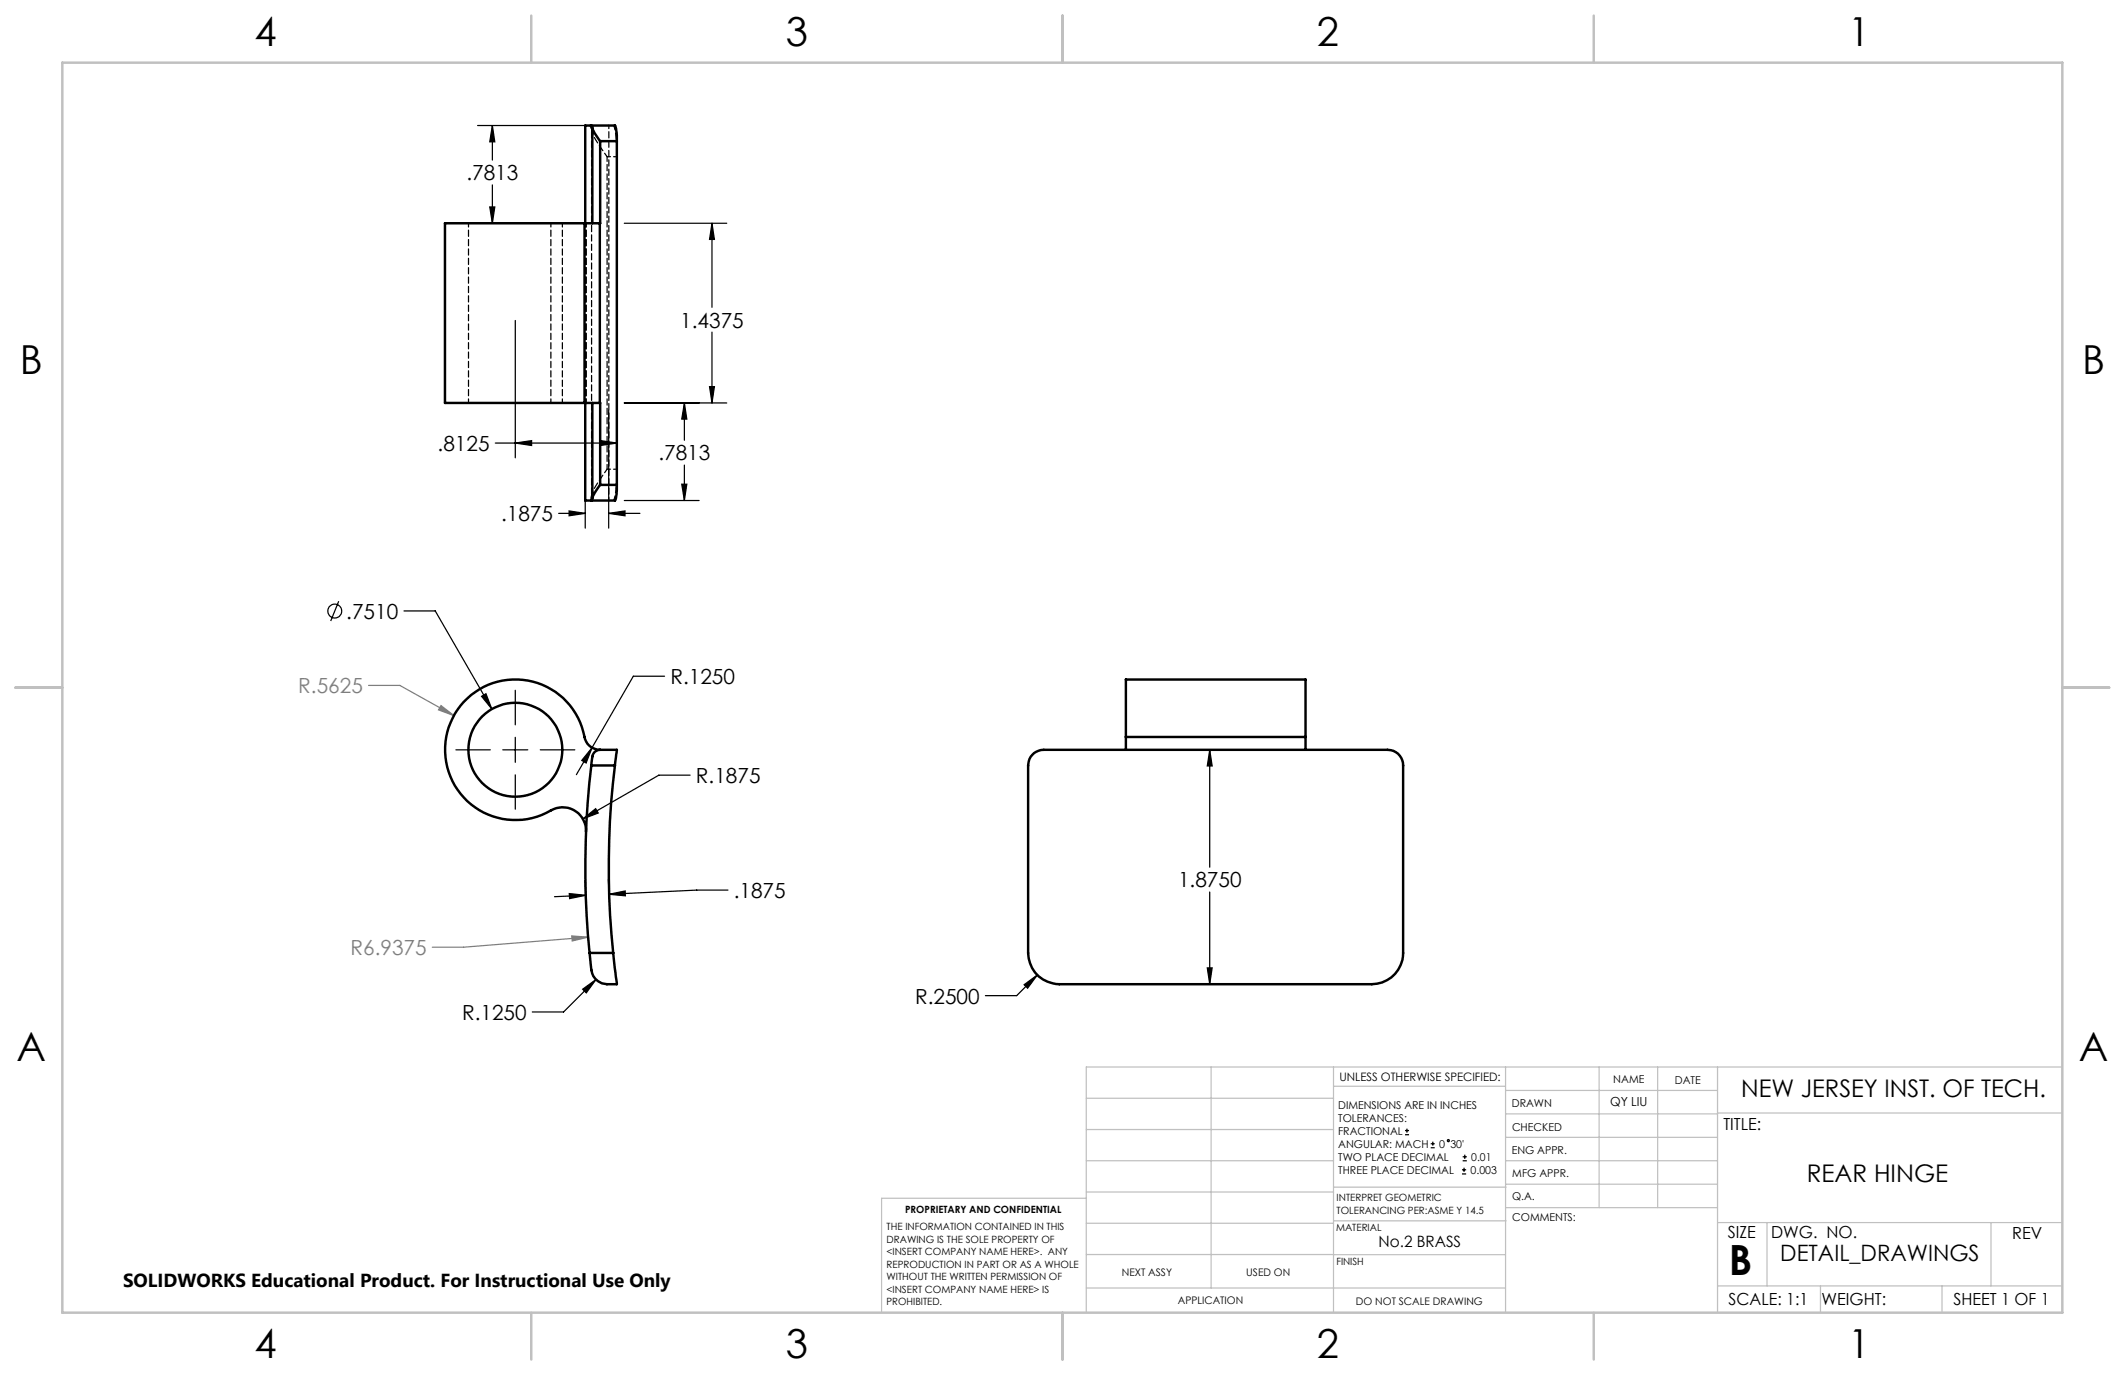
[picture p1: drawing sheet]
<svg xmlns="http://www.w3.org/2000/svg" width="432mm" height="279mm" viewBox="0 0 432 279" stroke-linecap="round" stroke-linejoin="round" font-family="sans-serif">
<g fill="none" stroke="#000" stroke-width=".25">
<path d="M97 25.5h22.1M100 25.5l.5 3.3h-1zM100 25.5v7M100 37.6v7.8M97 45.4h22.1M99.5 42.1h1l-.5 3.3zM126.9 45.4h20.8M144.7 45.4l.5 3.2h-1zM144.7 45.4v17M104.7 65.1v27.9M125.3 65.1v27.9M144.2 78.6h1l-.5 3.3z"/>
<path d="M144.7 67.5v14.4M100.6 90h24.7M104.7 90l3.3-.5v1zM118.9 83.4v23.9M122.1 89.5l3.2 .5-3.2 .5zM123.7 83.4v23.9M126.9 81.9h20.8M138.5 98.4h1.1l-.5 3.3zM139.1 81.9l.5 3.3h-1.1zM139.1 81.9v7.6M139.1 94.5v7.2M113.5 104.3h5.4"/>
<path d="M115.6 103.8l3.3 .5-3.3 .5zM123.7 104.3l3.3-.5v1zM123.7 104.3h6.3M126.9 101.7h15.2M68.8 122.2l-1.6 4M82.1 124.1h6.3l11.5 20M135 137.4h-6.3l-11.6 20M92.6 152.4h7M97.9 141.5l.8-.5 1.2 3.1zM102.2 152.4h5M104.7 140.3v7M104.7 149.8v5.1"/>
<path d="M104.7 157.4v7M109.8 152.4h7M120.3 151.9l-1.2 3.1-.9-.5zM140.2 157.5h-6.3l-15.5 8.9M242.8 152.4h2.7M245.8 152.4l.5 3.2h-1zM245.8 152.4v23.8M118.4 166.4l2.6-2.1 .6 .9zM118.9 178.9l.2 4.1M123.6 178.7l.2 4.1M115.7 181.6l3.3 .3-3.3 .7zM119 181.9l-6.3 .3"/>
<path d="M121.1 199l-6.6 6.6h-6.3M123.8 181.7l3.2-.7 .1 1zM147.9 180.9h-6.3l-17.8 .8M210.8 198.1l-4.2 4.2h-6.4M242.8 200h2.7M245.3 196.7h1l-.5 3.3zM245.8 181.3v18.7M118.4 201l2.7-2-2 2.8zM208.1 200.1l2.7-2-2 2.7zM285.5 230.6h.8M285.5 229.7h.8M285.9 229.3v.9"/>
<path d="M290.7 233.2h.8M290.7 232.4h.8M291.1 232v.8M297.1 238.5h.8M297.1 237.7h.8M297.2 235.9h.9M297.2 235.1h.9M297.5 237.3v.8M297.6 234.6v.9"/>
<circle cx="68" cy="124.2" r="1.41"/>
<circle cx="294.3" cy="231.8" r=".22"/>
</g>
<path d="M74.9 139.3h6.3l11.1 6.1M89.6 143.4l2.7 2-3.2-1.1zM116.2 190.2l3.3 .2-3.2 .8zM119.5 190.4l-25.3 2.1h-6.4" fill="none" stroke="#808080" stroke-width=".25"/>
<g fill="none" stroke="#c0c0c0" stroke-width=".25">
<path d="M246.1 216.8v44.9M271 216.8v49.9M305.9 216.8v49.9M324.9 216.8v28.6M336.8 216.8v28.6M349 216.8v49.9M419.1 216.8h-198.4v49.9M220.7 235.9h50.3M220.7 229.5h50.3M220.7 223.2h50.3M271 220.7h34.9M305.9 231.1h43.1"/>
<path d="M305.9 226.3h43.1M305.9 221.6h43.1M305.9 235.9h43.1M349 226.2h70.1M220.7 248.6h50.3M220.7 242.2h50.3M220.7 254.9h50.3M220.7 243.5h-41.6v23.2M271 255h34.9M271 248.1h35M271 241.2h35M305.9 240.6h43.1"/>
<path d="M306 245.4h43M349 248.4h70.1M359.1 248.4v12.9M404.6 248.4v12.9M220.7 261.7h85.2M349 261.3h70.1M369.9 261.3v5.4M394.6 261.3v5.4"/>
</g>
<path d="M12.7 12.7h406.4v254h-406.4zM108 3.2v9.5M215.9 3.2v9.5M323.8 3.2v9.5M3.1 139.7h9.6M419.1 139.7h9.5M108 266.7v9.6M215.9 266.7v9.6M323.8 266.7v9.6" fill="none" stroke="#c0c0c0" stroke-width=".5"/>
<path d="M115.7 181.6l3.3 .3-3.3 .7zM123.8 181.7l3.2-.7 .1 1zM118.4 166.4l3.2-1.2-.6-.9zM120.3 151.9l-2.1 2.6 .9 .5zM97.9 141.5l2 2.6-1.2-3.1zM118.4 201l.7 .8 2-2.8zM104.7 90l3.3-.5v1zM122.1 89.5l3.2 .5-3.2 .5zM144.7 45.4l.5 3.2h-1zM144.2 78.6h1l-.5 3.3zM115.6 103.8l3.3 .5-3.3 .5zM123.7 104.3l3.3-.5v1zM139.1 81.9l.5 3.3h-1.1zM138.5 98.4h1.1l-.5 3.3zM99.5 42.1h1l-.5 3.3zM100 25.5l.5 3.3h-1zM245.8 152.4l.5 3.2h-1zM245.3 196.7h1l-.5 3.3zM208.1 200.1l.7 .7 2-2.7z" fill="#000"/>
<path d="M116.2 190.2l.1 1 3.2-.8zM89.6 143.4l-.5 .9 3.2 1.1z" fill="#808080"/>
<g fill="none" stroke="#000" stroke-width=".5">
<path d="M120.2 25.5h4.8a5.8 5.8 0 0 1 .3 3.2M120.2 25.5l.2 .6M120.2 25.5h-1.3v19.9M120.4 26.1l.4 .9 1.2 1.7M120.4 26.1v19.3M122 28.7h3.3M122 28.7l-.1 16.7M125.3 28.7v69.8M118.8 45.4h-28.4v36.5h28.4M118.8 45.4h3.1M118.8 45.4v36.5M121.9 45.4v36.5"/>
<path d="M118.8 81.9h3.1M118.9 81.9v19.8h1.3M120.4 81.9v19.2M121.9 81.9l.1 16.6M122 98.5l-1 1.3-.6 1.3M122 98.5h3.3M125.3 98.5v2l-.3 1.2h-4.8M120.4 101.1l-.2 .6M120.2 155.5a177.8 177.8 0 0 0-.4 38.1M120.2 155.5l.1-1a1.8 1.8 0 0 1 1.7-2.1h3.3l-.3 3.1M120.2 155.5h4.8M121.9 152.4a3.2 3.2 0 0 1-3.1-2.6 14.3 14.3 0 0 0-18.5-11 14.3 14.3 0 0 0-8.5 19.7 14.3 14.3 0 0 0 20.7 5.9 4.7 4.7 0 0 1 6.6 4.6"/>
<path d="M125 155.5a171.9 171.9 0 0 0-.4 38.1M209.8 153.4a3.2 3.2 0 0 1 2.3-1h69.8a3.1 3.1 0 0 1 3.2 3.1v34.3a12.6 12.6 0 0 1-.5 6.3 6.3 6.3 0 0 1-5.8 3.9h-63.5a6.4 6.4 0 0 1-6.4-6.4v-38.1a3.1 3.1 0 0 1 .9-2.1zM228.8 149.8v2.6M228.8 149.8v-11.7h36.5v11.7M228.8 149.8h36.5M265.3 149.8v2.6M119.8 193.6l.3 2.5a3.5 3.5 0 0 0 3.2 3.9h2l-.7-6.4M119.8 193.6h4.8"/>
<circle cx="104.7" cy="152.3" r="9.6"/>
</g>
<path d="M95.2 45.3v36.5M119 45.3v36.5M111.9 81.8v-36.5M114.3 81.8v-36.5M119.1 81.8v-36.5" fill="none" stroke="#000" stroke-width=".25" stroke-dasharray="1.3 .6" stroke-dashoffset=".5"/>
<path d="M125.4 31.8a19.5 19.5 0 0 0-.7-6.3h-.1M123.4 95.3v-63.5M124.6 101.7a11 11 0 0 0 .8-5v-1.4" fill="none" stroke="#000" stroke-width=".25" stroke-dasharray="1.3 .6" stroke-dashoffset=".3"/>
<path d="M119.8 25.5l.4 1.1M123.4 31.8h2M123.7 25.5v76.2M125.4 95.3h-2M120.2 100.6l-.4 1.1" fill="none" stroke="#000" stroke-width=".25" stroke-dasharray="1.3 .6" stroke-dashoffset=".6"/>
<path d="M120.2 26.6v74" fill="none" stroke="#000" stroke-width=".25" stroke-dasharray="1.3 .6" stroke-dashoffset="-.2"/>
<path d="M123.4 31.8a22.9 22.9 0 0 1-3.2-5.2M120.2 100.6a22.8 22.8 0 0 1 3.2-5.3" fill="none" stroke="#000" stroke-width=".25" stroke-dasharray="1.3 .6" stroke-dashoffset=".4"/>
<text font-size="8.5" x="351.3" y="259">B</text>
<g font-size="8.1">
<text x="51.7" y="9.3">4</text>
<text x="159.7" y="9.3">3</text>
<text x="267.6" y="9.3">2</text>
<text x="375.6" y="9.3">1</text>
<text x="4" y="76">B</text>
<text x="423.1" y="76">B</text>
<text x="3.3" y="215.7">A</text>
<text x="422.4" y="215.7">A</text>
<text x="51.7" y="276">4</text>
<text x="159.7" y="276">3</text>
<text x="267.6" y="276">2</text>
<text x="375.6" y="276">1</text>
</g>
<g font-size="4.9">
<text x="353.8" y="222.9">NEW JERSEY INST. OF TECH.</text>
<text x="367.1" y="240.1">REAR HINGE</text>
</g>
<text font-size="4.6" x="361.8" y="256.2">DETAIL_DRAWINGS</text>
<g font-size="4.2">
<text x="94.8" y="36.6">.7813</text>
<text x="138.2" y="66.6">1.4375</text>
<text x="88.9" y="91.6">.8125</text>
<text x="133.8" y="93.6">.7813</text>
<text x="101.8" y="105.9">.1875</text>
<text x="70.4" y="125.7">.7510</text>
<text x="136.2" y="139">R.1250</text>
<text x="141.4" y="159.1">R.1875</text>
<text x="149.1" y="182.4">.1875</text>
<text x="239.4" y="180.3">1.8750</text>
<text x="185.9" y="203.9">R.2500</text>
<text x="93.9" y="207.2">R.1250</text>
</g>
<g font-size="4.2" fill="#808080">
<text x="60.6" y="140.9">R.5625</text>
<text x="71.2" y="194.1">R6.9375</text>
</g>
<text font-size="3.8" x="25" y="261.6">SOLIDWORKS Educational Product. For Instructional Use Only</text>
<g font-size="3.4">
<text x="350.2" y="229.5">TITLE:</text>
<text x="351.1" y="251.6">SIZE</text>
<text x="359.9" y="251.6">DWG. NO.</text>
<text x="408.9" y="251.7">REV</text>
<text x="351.2" y="265.2">SCALE: 1:1</text>
<text x="370.1" y="265.3">WEIGHT:</text>
<text x="396.9" y="265.2">SHEET 1 OF 1</text>
</g>
<text font-size="3.2" x="280.1" y="253.3">No.2 BRASS</text>
<text font-size="2.5" x="327.2" y="224.8">QY LIU</text>
<text font-size="2.4" x="272.2" y="219.7">UNLESS OTHERWISE SPECIFIED:</text>
<g font-size="2.2">
<text x="327.8" y="220.1">NAME</text>
<text x="340.3" y="220.2">DATE</text>
<text x="271.9" y="225.3">DIMENSIONS ARE IN INCHES</text>
<text x="271.9" y="227.9">TOLERANCES:</text>
<text x="307.2" y="224.9">DRAWN</text>
<text x="271.9" y="230.6">FRACTIONAL</text>
<text x="271.9" y="233.2">ANGULAR: MACH</text>
<text x="292.5" y="233.2">0</text>
<text x="294.7" y="233.2">30'</text>
<text x="307.3" y="229.8">CHECKED</text>
<text x="271.9" y="235.9">TWO PLACE DECIMAL</text>
<text x="271.9" y="238.5">THREE PLACE DECIMAL</text>
<text x="298.8" y="238.5">0.003</text>
<text x="299" y="235.9">0.01</text>
<text x="307.2" y="234.5">ENG APPR.</text>
<text x="307.3" y="239.2">MFG APPR.</text>
<text x="307.3" y="243.9">Q.A.</text>
<text x="307.3" y="248.1">COMMENTS:</text>
</g>
<g font-size="2.1">
<text x="227.9" y="259.2">NEXT ASSY</text>
<text x="253.3" y="259.2">USED ON</text>
<text x="239.3" y="265">APPLICATION</text>
<text x="275.5" y="265.1">DO NOT SCALE DRAWING</text>
</g>
<g font-size="2">
<text x="271.6" y="244.1">INTERPRET GEOMETRIC</text>
<text x="180.2" y="250">THE INFORMATION CONTAINED IN THIS</text>
<text x="183.9" y="246.4">PROPRIETARY AND CONFIDENTIAL</text>
<text x="271.5" y="250.2">MATERIAL</text>
<text x="271.6" y="246.6">TOLERANCING PER:ASME Y 14.5</text>
<text x="180.2" y="252.5">DRAWING IS THE SOLE PROPERTY OF</text>
<text x="180.2" y="255.1">&lt;INSERT COMPANY NAME HERE&gt;. ANY</text>
<text x="180.2" y="257.6">REPRODUCTION IN PART OR AS A WHOLE</text>
<text x="271.5" y="257">FINISH</text>
<text x="180.2" y="260.1">WITHOUT THE WRITTEN PERMISSION OF</text>
<text x="180.2" y="262.6">&lt;INSERT COMPANY NAME HERE&gt; IS</text>
<text x="180.2" y="265.2">PROHIBITED.</text>
</g>
</svg>
